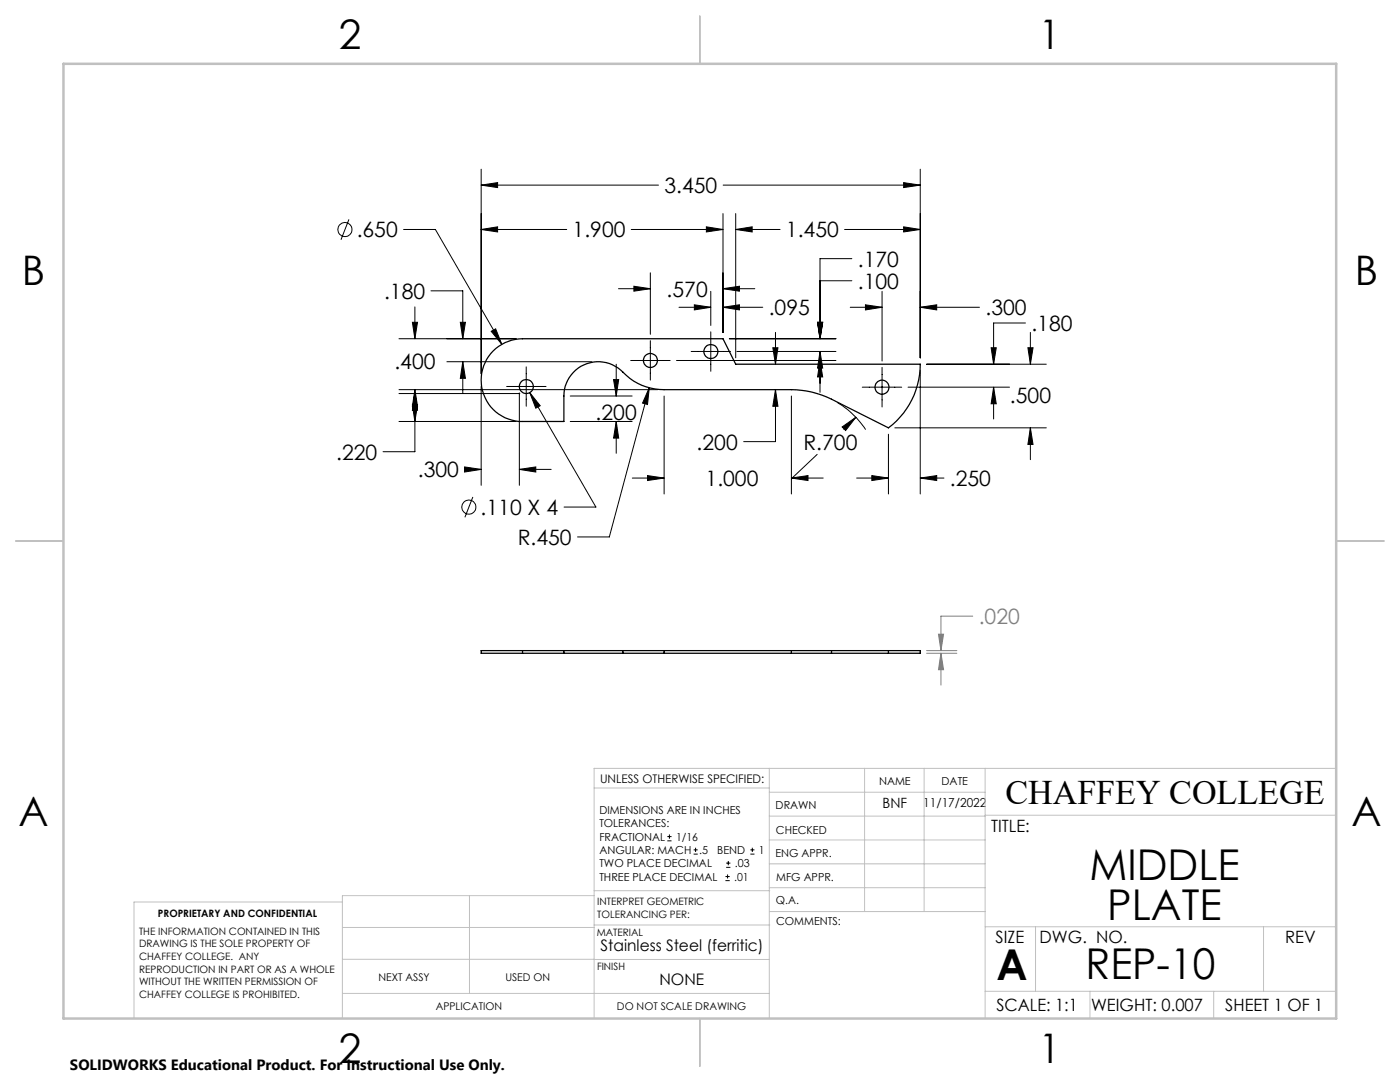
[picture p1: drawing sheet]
<svg xmlns="http://www.w3.org/2000/svg" width="279mm" height="216mm" viewBox="0 0 279 216" stroke-linecap="round" stroke-linejoin="round" font-family="sans-serif">
<g fill="none" stroke="#000" stroke-width=".25">
<path d="M98.4 70a8.3 8.3 0 0 1 5.9-2.4h40l2.5 5.1h36.9a15.9 15.9 0 0 1-6.4 12.7l-11.4-5.7a18.1 18.1 0 0 0-8-1.9h-25.4a11.4 11.4 0 0 1-8.6-4 6.9 6.9 0 0 0-7.4-1 6.9 6.9 0 0 0-4 6.2v5.1h-8.2a8.3 8.3 0 0 1-7.6-5.1 8.3 8.3 0 0 1 1.7-9zM104.3 129.8h-8.3v.6h8.3M104.3 129.8h8.2M104.3 130.4h8.2M104.3 129.8v.6M112.5 129.8h11.8M112.5 130.4h11.8M112.5 129.8v.6M124.3 129.8h8.2M124.3 130.4h8.2M124.3 129.8v.6M132.5 129.8h25.4"/>
<path d="M132.5 130.4h25.4M132.5 129.8v.6M157.9 129.8h8M157.9 130.4h8M157.9 129.8v.6M165.9 129.8v.6M165.9 129.8h11.4M165.9 130.4h11.4M177.3 129.8h6.4v.6h-6.4M177.3 129.8v.6"/>
<circle cx="105" cy="77.1" r="1.4"/>
<circle cx="129.8" cy="71.9" r="1.4"/>
<circle cx="141.9" cy="70.1" r="1.4"/>
<circle cx="176" cy="77.3" r="1.41"/>
</g>
<g fill="none" stroke="#000" stroke-width=".2">
<path d="M96 36.9l3.3-.5v1zM96 33.8v40.8M96 36.9h35.4M144.3 36.9h39.4M180.3 36.4l3.4 .5-3.4 .5zM183.7 33.8v37.6M69.6 43.8l-1.5 4M80.5 45.8h6.4l13.3 22.9M86 58h6.4v9.6M96 45.8l3.3-.5v1zM96 45.8h17.1M123.4 57.6h6.4"/>
<path d="M126 45.8h18.3M126.5 57.1l3.3 .5-3.3 .5zM129.8 54.4v12.3M141 45.3l3.3 .5-3.3 .5zM141.9 58.1v6.8M144.3 57.6l3.3-.5v1zM144.3 42.6v23.7M144.3 57.6h6.3M146.8 45.8l3.3-.5v1zM146.8 45.8h8.9M146.8 42.6v28.8M163.7 56h6.3"/>
<path d="M168.6 45.8h15.1M170 51.6h-6.3v16M176 58.1v13.9M180.3 45.3l3.4 .5-3.4 .5zM79.6 67.6h23.4M79.6 77.8h51.7M79.6 78.5h24.2M82.3 64.3h1l-.5 3.3zM82.8 77.8l.5 3.3h-1zM82.8 78.5l.5 3.3h-1zM82.8 61.2v6.4M82.8 77.8v12.3h-6.4"/>
<path d="M89.2 72.2h28.9M91.9 64.3h1l-.5 3.3zM92.4 72.2l.5 3.3h-1zM92.4 72.2v6.3M96 77.1v19.7M98 66.1l.9-.5 1.3 3.1zM101.1 77.1h7.9M103.6 78.4v18.4M105 73.2v7.9M105.7 78.4l2.1 2.6-.9 .5zM105.7 78.4l13.2 22.8h-6.3M113.8 79h12.4"/>
<path d="M122.4 75.7h1.1l-.5 3.3zM123 72.7v6.3M125.9 71.9h7.8M129.6 77.4l-.4 3.3-1-.3zM129.6 77.4l-8 29.7h-6.3M129.8 68v7.8M132.5 79v19.6M135 71.9h31.8M135.5 61.3h6.4M137.9 70.1h7.9M138.6 60.8l3.3 .5-3.3 .5zM141.9 66.2v7.9"/>
<path d="M144.3 61.3l3.3-.5v1zM144.3 61.3h7.9M145.6 67.6h21.2M147.1 70.1h19.7M154.2 69.4h1.1l-.5 3.3zM154.8 77.8l.5 3.3h-1.1zM154.8 77.8v10.3h-6.4M154.8 66.3v6.4M157.9 79v19.6M163.2 64.3h1l-.5 3.3zM163.7 70.1l.5 3.3h-1zM163.7 71.9l.5 3.3h-1z"/>
<path d="M163.7 70.1v8.2M169.7 61.3h6.3M172.1 77.3h7.9M172.7 60.8l3.3 .5-3.3 .5zM176 73.3v7.9M181.2 77.3h20.3M183.7 61.3l3.2-.5v1zM183.7 73.9v24.7M183.7 61.3h11.8M184.9 72.7h23.9M197.8 69.4h1l-.5 3.3zM198.3 77.3l.5 3.3h-1z"/>
<path d="M198.3 77.3v6.3M204.6 64.5h-6.3v8.2M205.1 69.4h1.1l-.6 3.3zM205.6 66.3v6.4M79.6 84.1h23.4M82.3 80.8h1l-.5 3.3zM92.7 93.2l3.3 .5-3.3 .5zM92.7 93.7h3.3M94.4 99.2l-1.6 4M103.6 93.7l3.3-.5v1zM103.6 93.7h6.4M113.8 84.1h12.4"/>
<path d="M123 84.1l.5 3.3h-1.1zM123 84.1v6.4M126.2 95.4h6.3M129.2 94.9l3.3 .5-3.3 .5zM157.9 95.4l3.4-.5v1zM157.9 95.4h6.4M163.1 90.7l-5.2 4.8M167.1 80.3a17.5 17.5 0 0 1 5.7 5.4M168.1 85.2l2.7-1.9-2 2.6zM170.8 83.3l-2.5 2.3M171 95.4h6.3M174 94.9l3.3 .5-3.3 .5z"/>
<path d="M177.3 86.6v12M178.6 85.4h30.2M183.7 95.4l3.2-.5v1zM183.7 95.4h4.7M205.6 85.4l.6 3.3h-1.1zM205.6 85.4v6.3M133.2 167.8h.8M133.2 166.9h.8M133.6 166.5v.9M138.4 170.4h.8M138.4 169.6h.8M138.8 169.2v.8"/>
<path d="M144.8 175.7h.8M144.8 174.9h.8M144.9 173.1h.9M144.9 172.2h.9M145.2 174.5v.8M145.3 171.8v.8M149.8 170.4h.8M149.8 169.6h.8M150.1 169.2v.8"/>
<circle cx="68.8" cy="45.8" r="1.4"/>
<circle cx="93.6" cy="101.2" r="1.4"/>
</g>
<path d="M184.9 129.8h6.1M184.9 130.4h6.1M187.3 126.5h1l-.5 3.3zM187.8 130.4l.5 3.2h-1zM187.8 130.4v6.3M194.1 122.9h-6.3v6.9" fill="none" stroke="#808080" stroke-width=".2"/>
<g fill="none" stroke="#c0c0c0" stroke-width=".2">
<path d="M118.6 157.2h34.9M153.5 153.3v49.9M153.5 158.1h43.1M172.5 153.3v28.6M184.4 153.3v28.6M196.6 153.3v49.9M266.7 153.3h-148.1v49.9M68.3 180h-41.6v23.2M93.7 178.7v19.5M118.6 178.7h-50.3v24.5M118.6 177.7h35M153.5 167.6h43.1"/>
<path d="M153.5 162.8h43.1M153.5 172.4h43.1M153.5 177.1h43.1M196.6 162.7h70.1M68.3 198.2h85.2M68.3 191.4l85.2 .1M68.3 185.1h50.3M118.6 184.6h35M153.6 181.9h43M196.6 197.8h70.1M196.6 184.9h70.1M206.7 184.9v12.9"/>
<path d="M217.5 197.8v5.4M242.2 197.8v5.4M252.2 184.9v12.9"/>
</g>
<path d="M139.7 3.2v9.5M3.1 107.9h9.6M266.7 107.9h9.5M139.7 203.2v9.6" fill="none" stroke="#c0c0c0" stroke-width=".25"/>
<path d="M12.7 12.7h254v190.5h-254z" fill="none" stroke="#c0c0c0" stroke-width=".5"/>
<path d="M98 66.1l2.2 2.6-1.3-3.1zM141 45.3l3.3 .5-3.3 .5zM96 45.8l3.3-.5v1zM82.3 64.3h1l-.5 3.3zM82.8 77.8l.5 3.3h-1zM154.2 69.4h1.1l-.5 3.3zM154.8 77.8l.5 3.3h-1.1zM205.6 85.4l.6 3.3h-1.1zM205.1 69.4h1.1l-.6 3.3zM92.4 72.2l.5 3.3h-1zM91.9 64.3h1l-.5 3.3zM122.4 75.7h1.1l-.5 3.3zM123 84.1l.5 3.3h-1.1zM129.6 77.4l-1.4 3 1 .3zM157.9 95.4l3.4-.5v1zM129.2 94.9l3.3 .5-3.3 .5zM96 36.9l3.3-.5v1zM180.3 36.4l3.4 .5-3.4 .5zM146.8 45.8l3.3-.5v1zM180.3 45.3l3.4 .5-3.4 .5zM168.1 85.2l.7 .7 2-2.6zM183.7 95.4l3.2-.5v1zM174 94.9l3.3 .5-3.3 .5zM105.7 78.4l1.2 3.1 .9-.5zM82.8 78.5l.5 3.3h-1zM82.3 80.8h1l-.5 3.3zM103.6 93.7l3.3-.5v1zM92.7 93.2l3.3 .5-3.3 .5zM172.7 60.8l3.3 .5-3.3 .5zM183.7 61.3l3.2-.5v1zM198.3 77.3l.5 3.3h-1zM197.8 69.4h1l-.5 3.3zM138.6 60.8l3.3 .5-3.3 .5zM144.3 61.3l3.3-.5v1zM163.7 70.1l.5 3.3h-1zM163.2 64.3h1l-.5 3.3zM126.5 57.1l3.3 .5-3.3 .5zM144.3 57.6l3.3-.5v1zM163.7 71.9l.5 3.3h-1zM163.2 64.3h1l-.5 3.3z" fill="#000"/>
<path d="M187.3 126.5h1l-.5 3.3zM187.8 130.4l.5 3.2h-1z" fill="#808080"/>
<g font-size="8.5">
<text x="217.4" y="175.5">MIDDLE</text>
<text x="221" y="183.7">PLATE</text>
<text x="198.9" y="195.5">A</text>
<text x="216.6" y="195.4">REP-10</text>
</g>
<g font-size="8.1">
<text x="67.6" y="9.7">2</text>
<text x="207.3" y="9.7">1</text>
<text x="4.4" y="57">B</text>
<text x="270.4" y="57">B</text>
<text x="3.7" y="164.9">A</text>
<text x="269.7" y="164.9">A</text>
<text x="67.6" y="212.2">2</text>
<text x="207.3" y="212.2">1</text>
</g>
<text font-size="6.9" x="200.6" y="160.4">CHAFFEY COLLEGE</text>
<g font-size="4.2">
<text x="132.6" y="38.5">3.450</text>
<text x="71.2" y="47.3">.650</text>
<text x="114.3" y="47.4">1.900</text>
<text x="156.9" y="47.4">1.450</text>
<text x="171.2" y="53.2">.170</text>
<text x="76.7" y="59.6">.180</text>
<text x="133" y="59.2">.570</text>
<text x="171.2" y="57.6">.100</text>
<text x="153.4" y="62.9">.095</text>
<text x="196.7" y="62.9">.300</text>
<text x="205.8" y="66">.180</text>
<text x="78.7" y="73.6">.400</text>
<text x="118.9" y="83.8">.200</text>
<text x="201.6" y="80.4">.500</text>
<text x="139" y="89.7">.200</text>
<text x="160.3" y="89.7">R.700</text>
<text x="67.1" y="91.7">.220</text>
<text x="83.4" y="95.3">.300</text>
<text x="140.8" y="97">1.000</text>
<text x="189.6" y="97">.250</text>
<text x="95.9" y="102.7">.110 X 4</text>
<text x="103.3" y="108.7">R.450</text>
</g>
<text font-size="4.2" fill="#808080" x="195.3" y="124.5">.020</text>
<g font-size="3.4">
<text x="197.8" y="166">TITLE:</text>
<text x="198.7" y="188.1">SIZE</text>
<text x="207.5" y="188.1">DWG. NO.</text>
<text x="256.5" y="188.2">REV</text>
<text x="198.8" y="201.7">SCALE: 1:1</text>
<text x="217.7" y="201.8">WEIGHT: 0.007</text>
<text x="244.5" y="201.7">SHEET 1 OF 1</text>
</g>
<g font-size="3.2">
<text x="119.9" y="189.8">Stainless Steel (ferritic)</text>
<text x="131.6" y="196.6">NONE</text>
</g>
<text font-size="3" x="14" y="213.5">SOLIDWORKS Educational Product. For Instructional Use Only.</text>
<text font-size="2.8" x="176.1" y="161.2">BNF</text>
<text font-size="2.5" x="184.3" y="161">11/17/2022</text>
<text font-size="2.4" x="119.8" y="156.2">UNLESS OTHERWISE SPECIFIED:</text>
<g font-size="2.2">
<text x="154.8" y="161.4">DRAWN</text>
<text x="175.4" y="156.6">NAME</text>
<text x="187.9" y="156.7">DATE</text>
<text x="119.6" y="162.4">DIMENSIONS ARE IN INCHES</text>
<text x="119.6" y="165.1">TOLERANCES:</text>
<text x="119.6" y="167.8">FRACTIONAL</text>
<text x="134.9" y="167.8">1/16</text>
<text x="154.9" y="166.3">CHECKED</text>
<text x="119.6" y="170.4">ANGULAR: MACH</text>
<text x="119.6" y="173.1">TWO PLACE DECIMAL</text>
<text x="139.6" y="170.4">.5</text>
<text x="143.1" y="170.4">BEND</text>
<text x="146.7" y="173.1">.03</text>
<text x="151.5" y="170.4">1</text>
<text x="154.8" y="171">ENG APPR.</text>
<text x="119.6" y="175.7">THREE PLACE DECIMAL</text>
<text x="146.5" y="175.7">.01</text>
<text x="154.9" y="175.7">MFG APPR.</text>
<text x="154.9" y="180.4">Q.A.</text>
<text x="154.9" y="184.6">COMMENTS:</text>
</g>
<g font-size="2.1">
<text x="75.5" y="195.7">NEXT ASSY</text>
<text x="100.9" y="195.7">USED ON</text>
<text x="86.9" y="201.5">APPLICATION</text>
<text x="123.1" y="201.6">DO NOT SCALE DRAWING</text>
</g>
<g font-size="2">
<text x="31.5" y="182.9">PROPRIETARY AND CONFIDENTIAL</text>
<text x="119.2" y="180.6">INTERPRET GEOMETRIC</text>
<text x="119.2" y="183.1">TOLERANCING PER:</text>
<text x="27.8" y="186.5">THE INFORMATION CONTAINED IN THIS</text>
<text x="27.8" y="189">DRAWING IS THE SOLE PROPERTY OF</text>
<text x="27.8" y="191.6">CHAFFEY COLLEGE. ANY</text>
<text x="119.1" y="186.7">MATERIAL</text>
<text x="27.8" y="194.1">REPRODUCTION IN PART OR AS A WHOLE</text>
<text x="27.8" y="196.6">WITHOUT THE WRITTEN PERMISSION OF</text>
<text x="119.1" y="193.5">FINISH</text>
<text x="27.8" y="199.1">CHAFFEY COLLEGE IS PROHIBITED.</text>
</g>
</svg>
